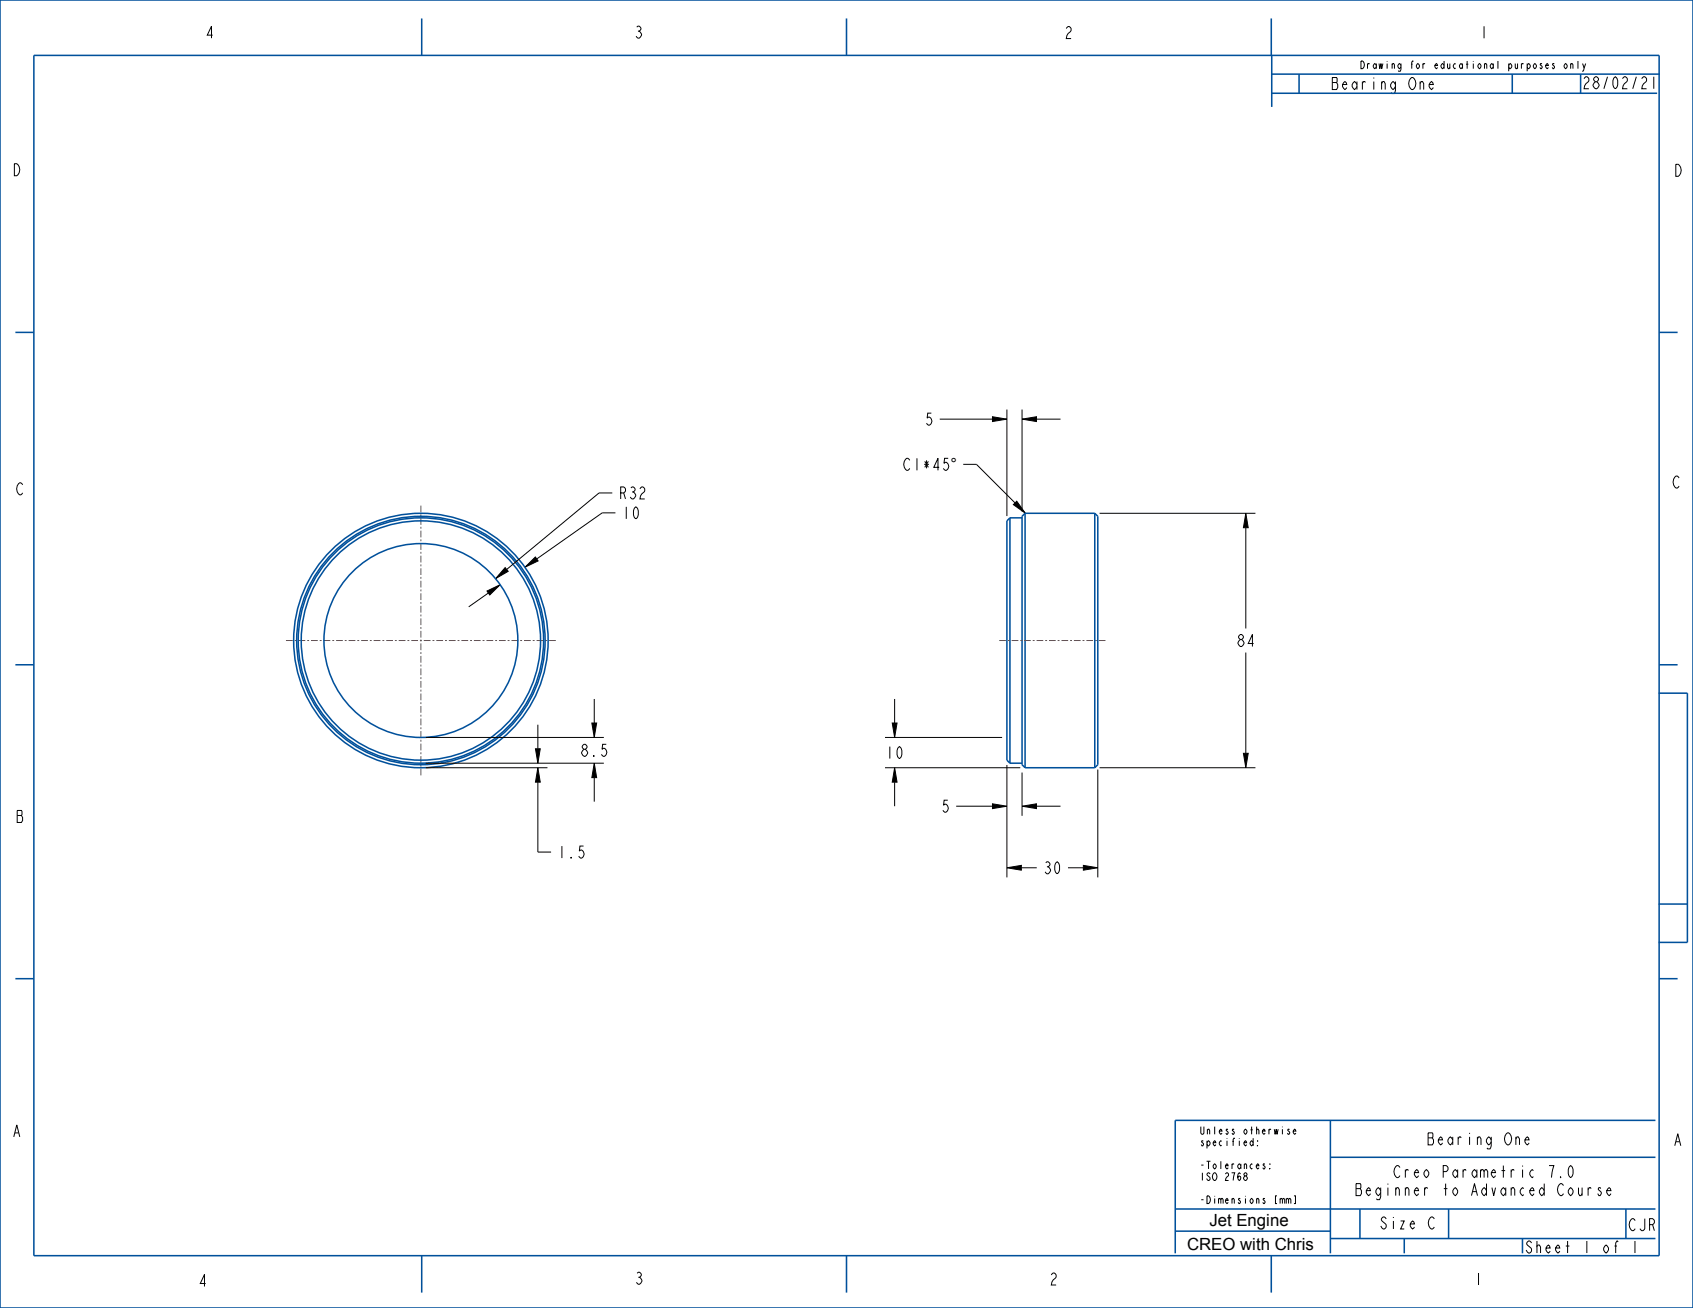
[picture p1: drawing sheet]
<svg xmlns="http://www.w3.org/2000/svg" width="559mm" height="432mm" viewBox="0 0 559 432" stroke-linecap="round" stroke-linejoin="round" font-family="sans-serif">
<g fill="#000">
<path d="M327.6 137.6l4.7 .8-4.7 .8zM337.3 138.4l4.8-.8v1.6zM334.5 166.6l1.1-1.1 2.8 3.9zM411.2 169.4l.8 4.8h-1.6zM166.7 187.4l1 1.2-4.1 2.4zM160.7 195.1l4.4-2.1-3.4 3.4zM173.3 187.3l3.4-3.4 .9 1.3zM177.5 253.4l.8 4.8h-1.6zM176.7 247.2h1.6l-.8 4.7zM195.3 238.7h1.6l-.8 4.7zM196.1 251.9l.8 4.8h-1.6zM295.3 253.4l.8 4.8h-1.6z"/>
<path d="M294.5 238.7h1.6l-.8 4.7zM410.4 248.7h1.6l-.8 4.7zM327.6 265.4l4.7 .7-4.7 .8zM337.3 266.1l4.8-.7v1.5zM332.3 286.5l4.8-.8v1.6zM357.6 285.7l4.7 .8-4.7 .8z"/>
</g>
<g fill="none" stroke="#000" stroke-width=".33">
<path d="M523.4 21l-.5 1.5M310.2 138.4h17.4M327.6 137.6l4.7 .8-4.7 .8zM332.3 135.2v35.2M337.3 138.4l4.8-.8v1.6zM337.3 135.2v33.7M342.1 138.4h7.9M317.9 153.3h4.4l12.7 12.7M202.1 162.7h-4.4l-30.5 25.3M203.1 169.3h-4.3l-21.6 15.2M334.5 166.6l1.1-1.1 2.8 3.9zM362.9 169.4h51.5"/>
<path d="M411.2 169.4l.8 4.8h-1.6zM411.2 174.2v33.3M160.7 195.1l4.4-2.1-3.4 3.4zM161.2 195.8l-6.5 4.5M166.7 187.4l1 1.2-4.1 2.4zM173.3 187.3l3.4-3.4 .9 1.3zM411.2 215.4v33.3M177.5 239.2v8M195.3 238.7h1.6l-.8 4.7zM196.1 230.7v8M294.5 238.7h1.6l-.8 4.7zM295.3 230.7v8"/>
<path d="M140.5 253.4h40.2M140.5 243.4h58.8M140.5 251.9h58.8M176.7 247.2h1.6l-.8 4.7zM177.5 253.4l.8 4.8h-1.6zM177.5 258.2v23.1h4.4M196.1 251.9l.8 4.8h-1.6zM196.1 256.7v7.9M292.1 253.4h44.7M292.1 243.4h38.7M295.3 253.4l.8 4.8h-1.6zM295.3 258.2v7.9"/>
<path d="M332.3 252.5v37.2M337.3 255v14.3M362.3 254v35.7M362.9 253.4h51.5M410.4 248.7h1.6l-.8 4.7zM315.6 266.1h12M327.6 265.4l4.7 .7-4.7 .8zM337.3 266.1l4.8-.7v1.5zM342.1 266.1h7.9M332.3 286.5l4.8-.8v1.6zM337.1 286.5h5.1M352.5 286.5h5.1"/>
<path d="M357.6 285.7l4.7 .8-4.7 .8z"/>
</g>
<g fill="none" stroke="#00509b" stroke-width=".51">
<path d="M0 0h558.8v431.8h-558.8zM11.2 18.3h536.4v396.2h-536.4zM139.2 6.1v12.2M279.4 6.1v12.2M419.6 6.1v12.2M419.8 18.2v17.1M419.8 30.8h127.2M419.8 24.5h128.1M428.8 24.5v6.3M499.1 24.5v6.3M5.1 109.7h6.1M547.6 109.7h6.1"/>
<path d="M333.3 170.9l-1 1v79l1 1M333.3 170.9v81M333.3 170.9h4M338.3 169.4l-1 1v82l1 1M338.3 169.4v84M338.3 169.4h23M361.3 169.4v84M361.3 169.4l1 1v82l-1 1M5.1 219.5h6.1M547.6 219.5h6.1M547.5 228.8h9.4v82.3h-9.4M333.3 251.9h4"/>
<path d="M338.3 253.4h23M547.5 298.4h9.4M5.1 323.1h6.1M547.6 323.1h6.1M439.1 369.9v43.8M546.4 369.9h-158.5v43.8M387.9 399.1h158.5M439.1 382h107.3M448.9 399.1v9.8M478.1 399.1v9.8M536.7 399.1v9.8M139.2 414.5v12.2"/>
<path d="M279.4 414.5v12.2M387.9 406.4h51.2M419.6 414.5v12.2M439.1 408.9h107.3M463.5 408.9v4.8"/>
<circle cx="138.9" cy="211.4" r="42"/>
<circle cx="138.9" cy="211.4" r="41"/>
<circle cx="138.9" cy="211.4" r="40.5"/>
<circle cx="138.9" cy="211.4" r="39.5"/>
<circle cx="138.9" cy="211.4" r="32"/>
</g>
<g fill="none" stroke="#785055" stroke-width=".33">
<path d="M138.9 166.9v2.2M138.9 169.8v.6M138.9 171v2.3M138.9 173.9v.6M138.9 175.2v2.2M138.9 178.1v.6M138.9 179.3v2.3M138.9 182.2v.6M138.9 183.4v2.3M138.9 186.3v.7M138.9 187.6v2.2M138.9 190.5v.6"/>
<path d="M138.9 191.7v2.3M138.9 194.6v.6M138.9 195.9v2.2M138.9 198.7v.7M138.9 200v2.2M94.4 211.4h2.2M97.3 211.4h.6M98.5 211.4h2.3M101.4 211.4h.6M102.7 211.4h2.2M105.5 211.4h.7M106.8 211.4h2.2"/>
<path d="M109.7 211.4h.6M110.9 211.4h2.3M113.8 211.4h.6M115.1 211.4h2.2M117.9 211.4h.7M119.2 211.4h2.2M122.1 211.4h.6M123.3 211.4h2.3M126.2 211.4h.6M127.5 211.4h2.2M130.3 211.4h.7M131.6 211.4h2.2"/>
<path d="M134.5 211.4h.6M135.7 211.4h2.3M138.6 211.4h.6M138.9 202.9v.6M138.9 204.1v2.3M138.9 207v.6M138.9 208.3v2.2M138.9 211.1v.7M138.9 212.4v2.2M138.9 215.3v.6M138.9 216.5v2.3M138.9 219.4v.6"/>
<path d="M139.9 211.4h2.2M142.7 211.4h.7M144 211.4h2.2M146.9 211.4h.6M148.1 211.4h2.3M151 211.4h.6M152.3 211.4h2.2M155.1 211.4h.7M156.4 211.4h2.3M159.3 211.4h.6M160.5 211.4h2.3M163.4 211.4h.7"/>
<path d="M164.7 211.4h2.2M167.6 211.4h.6M168.8 211.4h2.3M171.7 211.4h.6M173 211.4h2.2M175.8 211.4h.7M177.1 211.4h2.2M180 211.4h.6M181.2 211.4h2.3M329.8 211.4h2.2M332.6 211.4h.7M333.9 211.4h2.2"/>
<path d="M336.8 211.4h.6M338 211.4h2.2M340.9 211.4h.6M342.1 211.4h2.2M345 211.4h.6M346.2 211.4h2.3M349.1 211.4h.6M350.3 211.4h2.3M353.2 211.4h.6M354.5 211.4h2.2M357.3 211.4h.6M358.6 211.4h2.2"/>
<path d="M361.4 211.4h.6M362.7 211.4h2.2M138.9 220.7v2.2M138.9 223.5v.7M138.9 224.8v2.2M138.9 227.7v.6M138.9 228.9v2.3M138.9 231.8v.6M138.9 233.1v2.2M138.9 235.9v.7M138.9 237.2v2.2M138.9 240.1v.6"/>
<path d="M138.9 241.3v2.3M138.9 244.2v.6M138.9 245.5v2.2M138.9 248.3v.7M138.9 249.6v2.3M138.9 252.5v.6M138.9 253.7v2.3"/>
</g>
<g font-size="5.5">
<text x="313.8" y="155.3">°</text>
<text x="399.2" y="404.6">Jet Engine</text>
<text x="391.8" y="412.6">CREO with Chris</text>
</g>
<g font-size="5.2">
<text x="67.6" y="12.6">4</text>
<text x="209.2" y="12.6">3</text>
<text x="351.1" y="12.7">2</text>
<text x="488.2" y="12.6">1</text>
<text x="439.2" y="29.6">Bearing One</text>
<text x="3.9" y="58">D</text>
<text x="552.3" y="58.2">D</text>
<text x="305" y="140.4">5</text>
<text x="297.9" y="155.3">C1*45°</text>
<text x="551.8" y="161.1">C</text>
<text x="5.1" y="163.4">C</text>
<text x="204.1" y="164.7">R32</text>
<text x="205.1" y="171.3">10</text>
<text x="408" y="213.4">84</text>
<text x="191.4" y="249.7">8.5</text>
<text x="292.1" y="250.4">10</text>
<text x="310.4" y="268.1">5</text>
<text x="5.1" y="271.5">B</text>
<text x="183.9" y="283.3">1.5</text>
<text x="344.2" y="288.5">30</text>
<text x="3.9" y="375.3">A</text>
<text x="470.8" y="378">Bearing One</text>
<text x="552.2" y="378.2">A</text>
<text x="460.4" y="388.8">Creo Parametric 7.0</text>
<text x="448.1" y="394.7">Beginner to Advanced Course</text>
<text x="455.2" y="405.7">Size C</text>
<text x="537.3" y="406.3">CJR</text>
<text x="65.3" y="424.7">4</text>
<text x="209.3" y="424">3</text>
<text x="346.2" y="424.2">2</text>
<text x="486.4" y="424.2">1</text>
</g>
<g font-size="5.2" fill="#00509b">
<text x="522" y="29.3">28/02/21</text>
<text x="503.1" y="413.7">Sheet 1 of 1</text>
</g>
<g font-size="3.3">
<text x="448.7" y="22.7">Drawing for educational purposes only</text>
<text x="395.8" y="374.5">Unless otherwise</text>
<text x="395.8" y="378.3">specified:</text>
<text x="395.8" y="385.9">-Tolerances:</text>
<text x="395.8" y="389.7">ISO 2768</text>
<text x="395.8" y="397.3">-Dimensions [mm]</text>
</g>
</svg>
